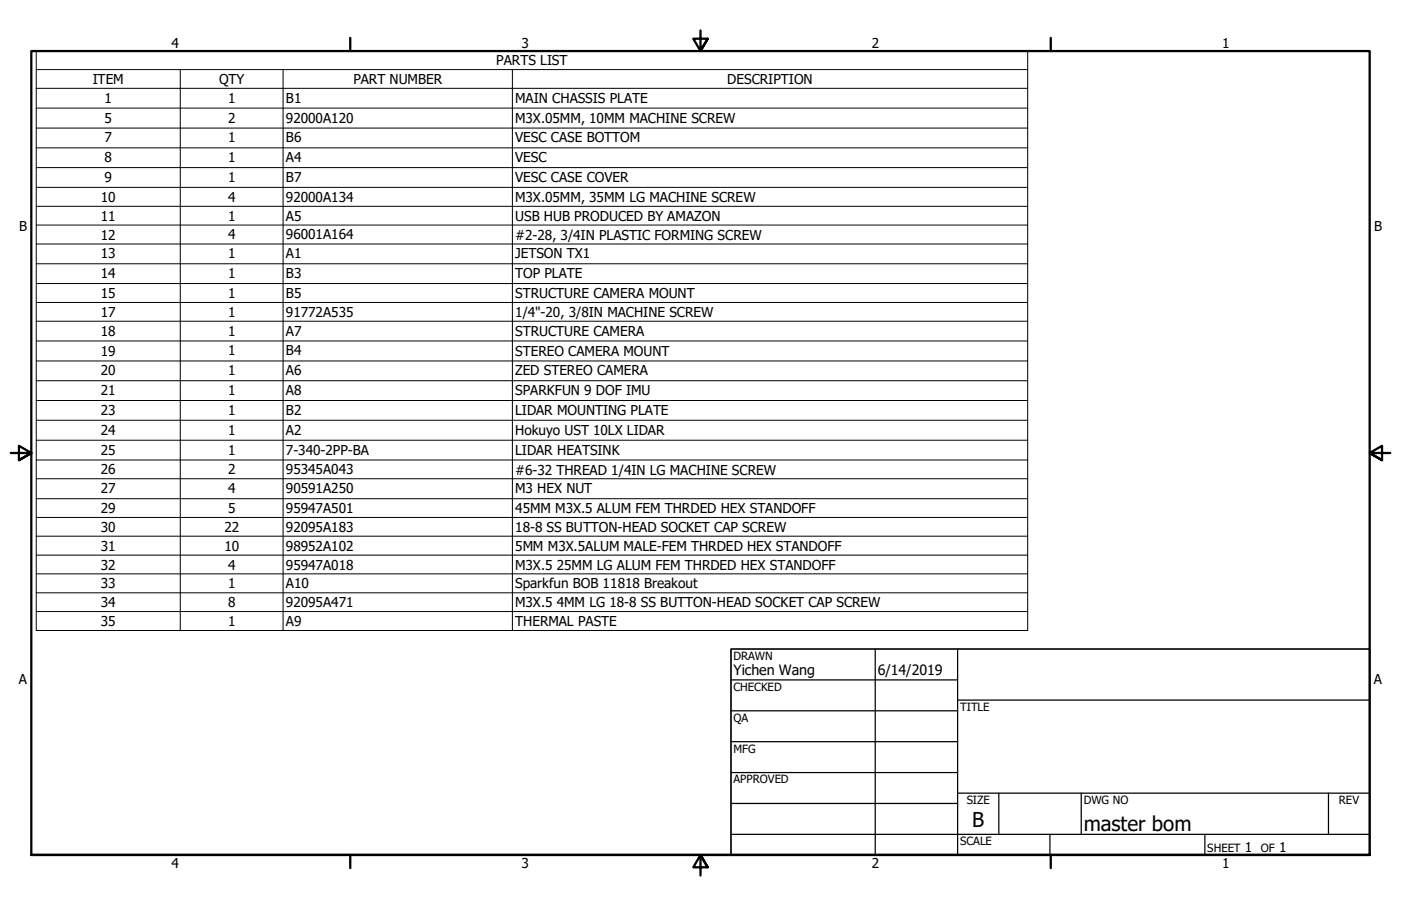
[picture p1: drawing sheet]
<svg xmlns="http://www.w3.org/2000/svg" width="432mm" height="279mm" viewBox="0 0 432 279" stroke-linecap="round" stroke-linejoin="round" font-family="sans-serif">
<!-- layer: Symbol (ANSI) -->
<g fill="none" stroke="#000" stroke-width=".31">
<path d="M11.2 21.5v-5.9h305.5v5.9M11.2 21.5h305.5v5.7M11.2 21.5v172.9h305.5v-167.2M11.2 27.2h305.5M11.2 33.3h305.5M11.2 39.5h305.5M55.6 21.5v172.9M87.2 21.5v172.9M157.9 21.5v172.9M11.2 45.6h305.5M11.2 51.7h305.5M11.2 57.8h305.5"/>
<path d="M11.2 63.6h305.5M11.2 69.4h305.5M11.2 75.2h305.5M11.2 81.3h305.5M11.2 87.4h305.5M11.2 93.3h305.5M11.2 99.1h305.5M11.2 105.2h305.5M11.2 111.3h305.5M11.2 117.4h305.5M11.2 123.5h305.5M11.2 129.6h305.5"/>
<path d="M11.2 135.8h305.5M11.2 141.9h305.5M11.2 147.6h305.5M11.2 153.8h305.5M11.2 159.6h305.5M11.2 165.4h305.5M11.2 171.2h305.5M11.2 177h305.5M11.2 182.8h305.5M11.2 188.6h305.5"/>
</g>
<!-- layer: Border (ANSI) -->
<path d="M107.9 11.7v4M215.9 9.4v6.3l-2.2-3.8h4.4l-2.2 3.8 2.2-3.8M323.8 11.7v4M3.3 139.7h6.4l-3.9-2.2v4.4l3.9-2.2-3.9 2.2M428.5 139.7h-6.4l3.9-2.2v4.4l-3.9-2.2 3.9 2.2M9.7 263.7v-248h412.4v248h-412.4h412.4M107.9 263.7v4M218.1 267.5l-2.2-3.8 2.2 3.8h-4.4l2.2-3.8v6.3M323.8 263.7v4" fill="none" stroke="#000" stroke-width=".7"/>
<!-- layer: Title (ANSI) -->
<g fill="none" stroke="#000" stroke-width=".38">
<path d="M225.3 209.7h69.8M225.3 219.2h69.8M269.7 200.2v63.5M295.1 215.9h127M295.1 200.2v63.5M225.3 228.7h69.8M225.3 238.3h69.8M225.3 257.3h196.8M225.3 247.8h69.8M295.1 244.6h127M307.8 244.6v12.7M323.6 257.3v6.4"/>
<path d="M333.2 244.6v12.7M371.3 257.3v6.4M409.4 244.6v12.7"/>
</g>
<path d="M225.3 200.2h196.8v63.5h-196.8z" fill="none" stroke="#000" stroke-width=".51"/>
<g font-size="6.3">
<text x="299.7" y="255.1">B</text>
<text x="334" y="256.4">master bom</text>
</g>
<g font-size="4.4">
<text x="226.1" y="208">Yichen Wang</text>
<text x="270.5" y="208.2">6/14/2019</text>
</g>
<g font-size="4.2">
<text x="52.8" y="14.7">4</text>
<text x="160.8" y="14.7">3</text>
<text x="268.7" y="14.7">2</text>
<text x="376.7" y="14.7">1</text>
<text x="153" y="20.1">PARTS LIST</text>
<text x="28.6" y="25.8">ITEM</text>
<text x="67.5" y="25.9">QTY</text>
<text x="108.9" y="25.8">PART NUMBER</text>
<text x="224.2" y="25.9">DESCRIPTION</text>
<text x="32.2" y="31.7">1</text>
<text x="70.3" y="31.7">1</text>
<text x="88.1" y="31.7">B1</text>
<text x="158.8" y="31.7">MAIN CHASSIS PLATE</text>
<text x="32.2" y="37.8">5</text>
<text x="70.3" y="37.8">2</text>
<text x="88.1" y="37.8">92000A120</text>
<text x="158.8" y="37.8">M3X.05MM, 10MM MACHINE SCREW</text>
<text x="32.2" y="43.9">7</text>
<text x="70.3" y="43.9">1</text>
<text x="88.1" y="43.9">B6</text>
<text x="158.8" y="43.9">VESC CASE BOTTOM</text>
<text x="32.2" y="50">8</text>
<text x="70.3" y="50">1</text>
<text x="88.1" y="50">A4</text>
<text x="158.8" y="50">VESC</text>
<text x="32.2" y="56.1">9</text>
<text x="70.3" y="56.1">1</text>
<text x="88.1" y="56.1">B7</text>
<text x="158.8" y="56.1">VESC CASE COVER</text>
<text x="31.1" y="62.3">10</text>
<text x="70.3" y="62.2">4</text>
<text x="88.1" y="62.3">92000A134</text>
<text x="158.8" y="62.3">M3X.05MM, 35MM LG MACHINE SCREW</text>
<text x="5.9" y="71.4">B</text>
<text x="31.1" y="68.1">11</text>
<text x="70.3" y="68.1">1</text>
<text x="88.1" y="68.1">A5</text>
<text x="158.8" y="68.1">USB HUB PRODUCED BY AMAZON</text>
<text x="423.5" y="71.4">B</text>
<text x="31.1" y="73.9">12</text>
<text x="70.3" y="73.9">4</text>
<text x="88.1" y="73.9">96001A164</text>
<text x="158.8" y="73.9">#2-28, 3/4IN PLASTIC FORMING SCREW</text>
<text x="31.1" y="79.7">13</text>
<text x="70.3" y="79.6">1</text>
<text x="88.1" y="79.6">A1</text>
<text x="158.8" y="79.7">JETSON TX1</text>
<text x="31.1" y="85.8">14</text>
<text x="70.3" y="85.8">1</text>
<text x="88.1" y="85.8">B3</text>
<text x="158.8" y="85.8">TOP PLATE</text>
<text x="31.1" y="91.9">15</text>
<text x="70.3" y="91.9">1</text>
<text x="88.1" y="91.9">B5</text>
<text x="158.8" y="91.9">STRUCTURE CAMERA MOUNT</text>
<text x="31.1" y="97.7">17</text>
<text x="70.3" y="97.7">1</text>
<text x="88.1" y="97.7">91772A535</text>
<text x="158.8" y="97.7">1/4&quot;-20, 3/8IN MACHINE SCREW</text>
<text x="31.1" y="103.5">18</text>
<text x="70.3" y="103.5">1</text>
<text x="88.1" y="103.5">A7</text>
<text x="158.8" y="103.5">STRUCTURE CAMERA</text>
<text x="31.1" y="109.7">19</text>
<text x="70.3" y="109.6">1</text>
<text x="88.1" y="109.6">B4</text>
<text x="158.8" y="109.7">STEREO CAMERA MOUNT</text>
<text x="31.1" y="115.8">20</text>
<text x="70.3" y="115.7">1</text>
<text x="88.1" y="115.8">A6</text>
<text x="158.8" y="115.8">ZED STEREO CAMERA</text>
<text x="31.1" y="121.9">21</text>
<text x="70.3" y="121.9">1</text>
<text x="88.1" y="121.9">A8</text>
<text x="158.8" y="121.9">SPARKFUN 9 DOF IMU</text>
<text x="31.1" y="128">23</text>
<text x="70.3" y="128">1</text>
<text x="88.1" y="128">B2</text>
<text x="158.8" y="128">LIDAR MOUNTING PLATE</text>
<text x="31.1" y="134.1">24</text>
<text x="70.3" y="134">1</text>
<text x="88.1" y="134.1">A2</text>
<text x="158.8" y="134.1">Hokuyo UST 10LX LIDAR</text>
<text x="31.1" y="140.2">25</text>
<text x="70.3" y="140.2">1</text>
<text x="88.1" y="140.2">7-340-2PP-BA</text>
<text x="158.8" y="140.2">LIDAR HEATSINK</text>
<text x="31.1" y="146.3">26</text>
<text x="70.3" y="146.3">2</text>
<text x="88.1" y="146.3">95345A043</text>
<text x="158.8" y="146.4">#6-32 THREAD 1/4IN LG MACHINE SCREW</text>
<text x="31.1" y="152.1">27</text>
<text x="70.3" y="152.1">4</text>
<text x="88.1" y="152.1">90591A250</text>
<text x="158.8" y="152.1">M3 HEX NUT</text>
<text x="31.1" y="158.2">29</text>
<text x="70.3" y="158.2">5</text>
<text x="88.1" y="158.2">95947A501</text>
<text x="158.8" y="158.2">45MM M3X.5 ALUM FEM THRDED HEX STANDOFF</text>
<text x="31.1" y="164">30</text>
<text x="69.2" y="164">22</text>
<text x="88.1" y="164">92095A183</text>
<text x="158.8" y="164">18-8 SS BUTTON-HEAD SOCKET CAP SCREW</text>
<text x="31.1" y="169.9">31</text>
<text x="69.2" y="169.9">10</text>
<text x="88.1" y="169.9">98952A102</text>
<text x="158.8" y="169.9">5MM M3X.5ALUM MALE-FEM THRDED HEX STANDOFF</text>
<text x="31.1" y="175.6">32</text>
<text x="70.3" y="175.6">4</text>
<text x="88.1" y="175.6">95947A018</text>
<text x="158.8" y="175.6">M3X.5</text>
<text x="171.6" y="175.6">25MM LG ALUM FEM THRDED HEX STANDOFF</text>
<text x="31.1" y="181.5">33</text>
<text x="70.3" y="181.4">1</text>
<text x="88.1" y="181.4">A10</text>
<text x="158.8" y="181.5">Sparkfun BOB 11818 Breakout</text>
<text x="31.1" y="187.3">34</text>
<text x="70.3" y="187.3">8</text>
<text x="88.1" y="187.3">92095A471</text>
<text x="158.8" y="187.3">M3X.5</text>
<text x="171.6" y="187.3">4MM LG 18-8 SS BUTTON-HEAD SOCKET CAP SCREW</text>
<text x="31.1" y="193">35</text>
<text x="70.3" y="193">1</text>
<text x="88.1" y="193">A9</text>
<text x="158.8" y="193">THERMAL PASTE</text>
<text x="5.8" y="211.1">A</text>
<text x="423.4" y="211.1">A</text>
<text x="383.7" y="262.8">1</text>
<text x="394.2" y="262.8">1</text>
<text x="52.8" y="267.7">4</text>
<text x="160.8" y="267.7">3</text>
<text x="268.7" y="267.7">2</text>
<text x="376.7" y="267.7">1</text>
</g>
<g font-size="3.5">
<text x="226.1" y="203.5">DRAWN</text>
<text x="226.1" y="213">CHECKED</text>
<text x="295.9" y="219.2">TITLE</text>
<text x="226.1" y="222.6">QA</text>
<text x="226.1" y="232.1">MFG</text>
<text x="226.1" y="241.6">APPROVED</text>
<text x="297.9" y="248">SIZE</text>
<text x="334" y="248">DWG NO</text>
<text x="412.7" y="247.9">REV</text>
<text x="295.9" y="260.7">SCALE</text>
<text x="372.1" y="262.8">SHEET</text>
<text x="388.6" y="262.8">OF</text>
</g>
</svg>
